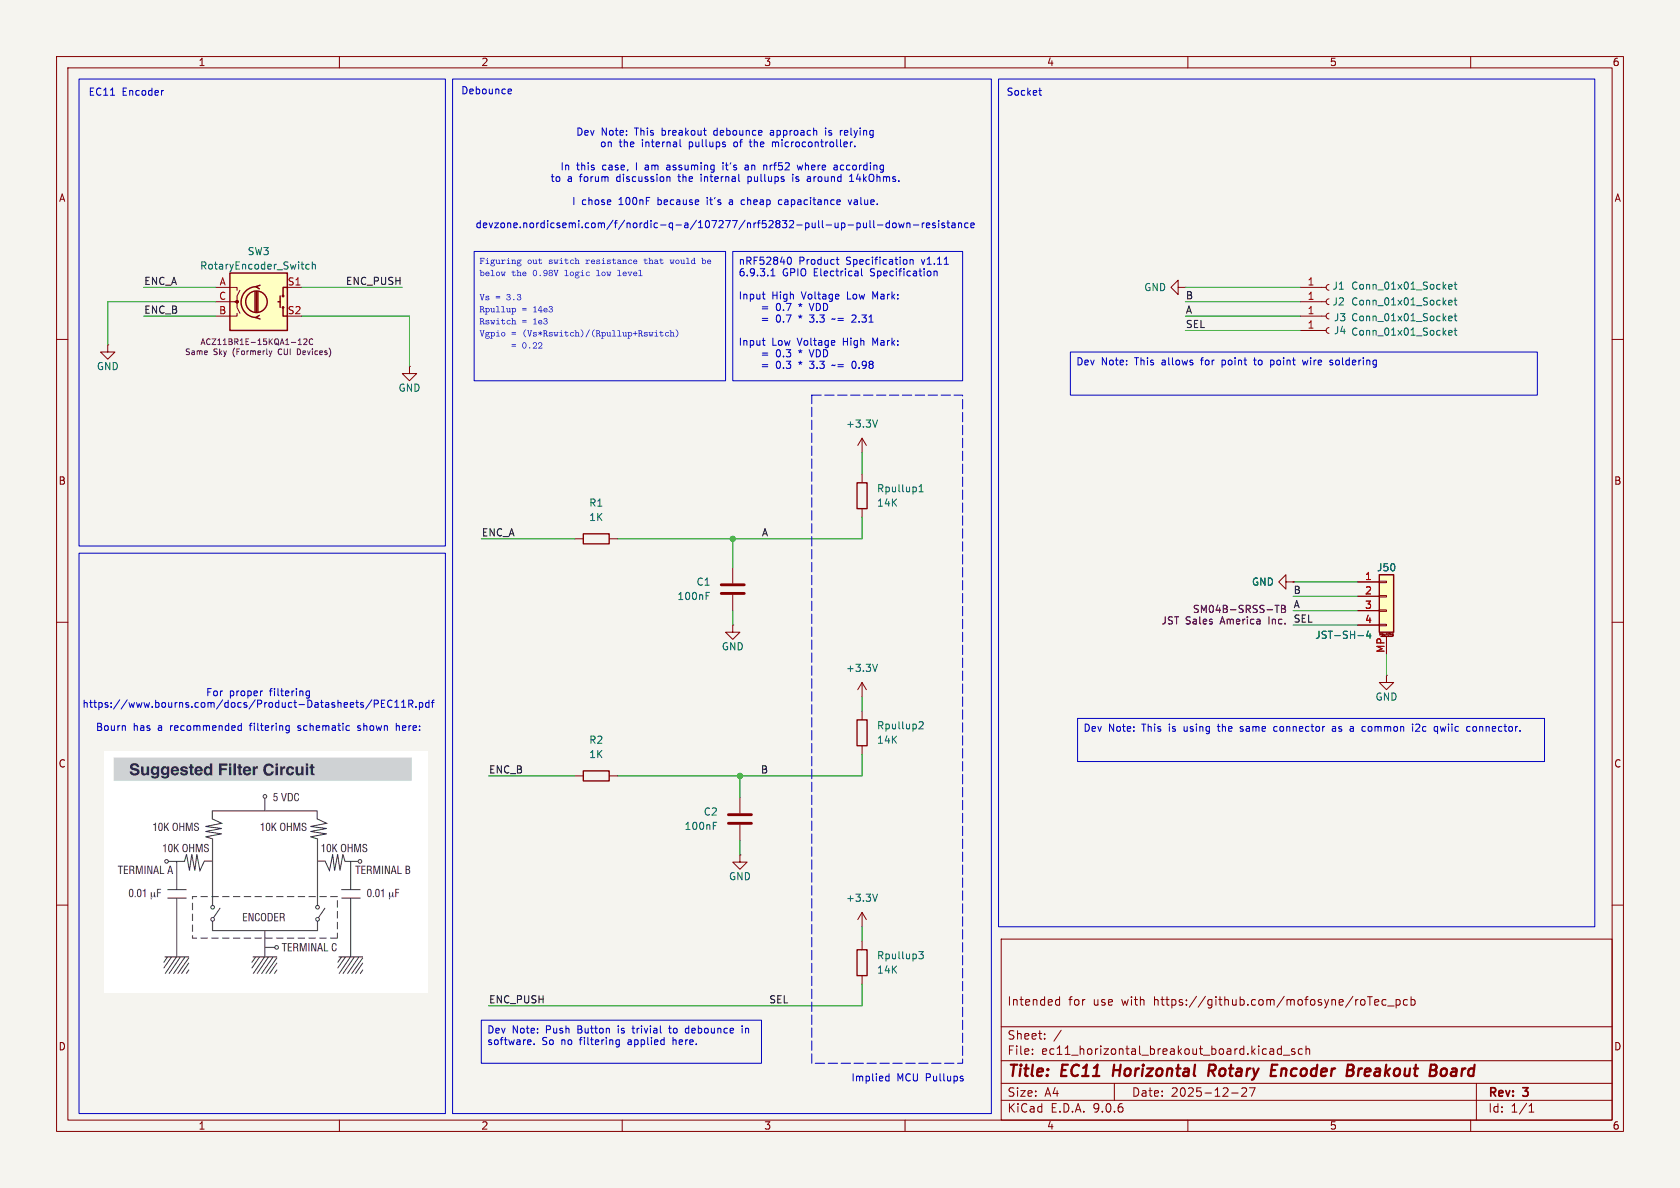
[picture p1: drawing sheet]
(kicad_sch
 (version 20250114)
 (generator "eeschema")
 (generator_version "9.0")
 (paper "A4")
 (title_block
  (title "${TITLE}")
  (date "2025-12-27")
  (rev "${REVISION}")
  (comment 1 "Intended for use with https://github.com/mofosyne/roTec_pcb"))
 (lib_symbols
  (symbol "Connector:Conn_01x01_Socket"
   (pin_names
    (offset 1.016) (hide yes)) (exclude_from_sim no) (in_bom yes) (on_board yes)
   (property "Reference" "J" (at 0 2.54 0) (effects (font (size 1.27 1.27))))
   (property "Value" "Conn_01x01_Socket" (at 0 -2.54 0) (effects (font (size 1.27 1.27))))
   (property "Footprint" "" (at 0 0 0) (effects (font (size 1.27 1.27)) (hide yes)))
   (property "Datasheet" "~" (at 0 0 0) (effects (font (size 1.27 1.27)) (hide yes)))
   (property "Description" "Generic connector, single row, 01x01, script generated" (at 0 0 0) (effects (font (size 1.27 1.27)) (hide yes)))
   (property "ki_locked" "" (at 0 0 0) (effects (font (size 1.27 1.27))))
   (symbol "Conn_01x01_Socket_1_1"
    (polyline (pts (xy -1.27 0) (xy -0.508 0)) (stroke (width 0.1524) (type default)) (fill (type none)))
    (arc (start 0 -0.508) (mid -0.5058 0) (end 0 0.508) (stroke (width 0.1524) (type default)) (fill (type none)))
    (pin passive line (at -5.08 0 0) (length 3.81) (name "Pin_1" (effects (font (size 1.27 1.27)))) (number "1" (effects (font (size 1.27 1.27))))))
   (embedded_fonts no))
  (symbol "Connector_Generic_MountingPin:Conn_01x04_MountingPin"
   (pin_names
    (offset 1.016) (hide yes)) (exclude_from_sim no) (in_bom yes) (on_board yes)
   (property "Reference" "J" (at 0 5.08 0) (effects (font (size 1.27 1.27))))
   (property "Value" "Conn_01x04_MountingPin" (at 1.27 -7.62 0) (effects (font (size 1.27 1.27)) (justify left)))
   (property "Footprint" "" (at 0 0 0) (effects (font (size 1.27 1.27)) (hide yes)))
   (property "Datasheet" "~" (at 0 0 0) (effects (font (size 1.27 1.27)) (hide yes)))
   (property "Description" "Generic connectable mounting pin connector, single row, 01x04, script generated (kicad-library-utils/schlib/autogen/connector/)" (at 0 0 0) (effects (font (size 1.27 1.27)) (hide yes)))
   (symbol "Conn_01x04_MountingPin_1_1"
    (rectangle (start -1.27 3.81) (end 1.27 -6.35) (stroke (width 0.254) (type default)) (fill (type background)))
    (rectangle (start -1.27 2.667) (end 0 2.413) (stroke (width 0.1524) (type default)) (fill (type none)))
    (rectangle (start -1.27 0.127) (end 0 -0.127) (stroke (width 0.1524) (type default)) (fill (type none)))
    (rectangle (start -1.27 -2.413) (end 0 -2.667) (stroke (width 0.1524) (type default)) (fill (type none)))
    (rectangle (start -1.27 -4.953) (end 0 -5.207) (stroke (width 0.1524) (type default)) (fill (type none)))
    (polyline (pts (xy -1.016 -7.112) (xy 1.016 -7.112)) (stroke (width 0.1524) (type default)) (fill (type none)))
    (text "Mounting" (at 0 -6.731 0) (effects (font (size 0.381 0.381))))
    (pin passive line (at -5.08 2.54 0) (length 3.81) (name "Pin_1" (effects (font (size 1.27 1.27)))) (number "1" (effects (font (size 1.27 1.27)))))
    (pin passive line (at -5.08 0 0) (length 3.81) (name "Pin_2" (effects (font (size 1.27 1.27)))) (number "2" (effects (font (size 1.27 1.27)))))
    (pin passive line (at -5.08 -2.54 0) (length 3.81) (name "Pin_3" (effects (font (size 1.27 1.27)))) (number "3" (effects (font (size 1.27 1.27)))))
    (pin passive line (at -5.08 -5.08 0) (length 3.81) (name "Pin_4" (effects (font (size 1.27 1.27)))) (number "4" (effects (font (size 1.27 1.27)))))
    (pin passive line (at 0 -10.16 90) (length 3.048) (name "MountPin" (effects (font (size 1.27 1.27)))) (number "MP" (effects (font (size 1.27 1.27))))))
   (embedded_fonts no))
  (symbol "Device:C"
   (pin_numbers (hide yes))
   (pin_names
    (offset 0.254)) (exclude_from_sim no) (in_bom yes) (on_board yes)
   (property "Reference" "C" (at 0.635 2.54 0) (effects (font (size 1.27 1.27)) (justify left)))
   (property "Value" "C" (at 0.635 -2.54 0) (effects (font (size 1.27 1.27)) (justify left)))
   (property "Footprint" "" (at 0.9652 -3.81 0) (effects (font (size 1.27 1.27)) (hide yes)))
   (property "Datasheet" "~" (at 0 0 0) (effects (font (size 1.27 1.27)) (hide yes)))
   (property "Description" "Unpolarized capacitor" (at 0 0 0) (effects (font (size 1.27 1.27)) (hide yes)))
   (symbol "C_0_1"
    (polyline (pts (xy -2.032 0.762) (xy 2.032 0.762)) (stroke (width 0.508) (type default)) (fill (type none)))
    (polyline (pts (xy -2.032 -0.762) (xy 2.032 -0.762)) (stroke (width 0.508) (type default)) (fill (type none))))
   (symbol "C_1_1"
    (pin passive line (at 0 3.81 270) (length 2.794) (name "~" (effects (font (size 1.27 1.27)))) (number "1" (effects (font (size 1.27 1.27)))))
    (pin passive line (at 0 -3.81 90) (length 2.794) (name "~" (effects (font (size 1.27 1.27)))) (number "2" (effects (font (size 1.27 1.27))))))
   (embedded_fonts no))
  (symbol "Device:RotaryEncoder_Switch"
   (pin_names
    (offset 0.254) (hide yes)) (exclude_from_sim no) (in_bom yes) (on_board yes)
   (property "Reference" "SW" (at 0 6.604 0) (effects (font (size 1.27 1.27))))
   (property "Value" "RotaryEncoder_Switch" (at 0 -6.604 0) (effects (font (size 1.27 1.27))))
   (property "Footprint" "" (at -3.81 4.064 0) (effects (font (size 1.27 1.27)) (hide yes)))
   (property "Datasheet" "~" (at 0 6.604 0) (effects (font (size 1.27 1.27)) (hide yes)))
   (property "Description" "Rotary encoder, dual channel, incremental quadrate outputs, with switch" (at 0 0 0) (effects (font (size 1.27 1.27)) (hide yes)))
   (symbol "RotaryEncoder_Switch_0_1"
    (rectangle (start -5.08 5.08) (end 5.08 -5.08) (stroke (width 0.254) (type default)) (fill (type background)))
    (polyline (pts (xy -5.08 2.54) (xy -3.81 2.54) (xy -3.81 2.032)) (stroke (width 0) (type default)) (fill (type none)))
    (polyline (pts (xy -5.08 0) (xy -3.81 0) (xy -3.81 -1.016) (xy -3.302 -2.032)) (stroke (width 0) (type default)) (fill (type none)))
    (polyline (pts (xy -5.08 -2.54) (xy -3.81 -2.54) (xy -3.81 -2.032)) (stroke (width 0) (type default)) (fill (type none)))
    (polyline (pts (xy -4.318 0) (xy -3.81 0) (xy -3.81 1.016) (xy -3.302 2.032)) (stroke (width 0) (type default)) (fill (type none)))
    (circle (center -3.81 0) (radius 0.254) (stroke (width 0) (type default)) (fill (type outline)))
    (polyline (pts (xy -0.635 -1.778) (xy -0.635 1.778)) (stroke (width 0.254) (type default)) (fill (type none)))
    (circle (center -0.381 0) (radius 1.905) (stroke (width 0.254) (type default)) (fill (type none)))
    (polyline (pts (xy -0.381 -1.778) (xy -0.381 1.778)) (stroke (width 0.254) (type default)) (fill (type none)))
    (arc (start -0.381 -2.794) (mid -3.0988 -0.0635) (end -0.381 2.667) (stroke (width 0.254) (type default)) (fill (type none)))
    (polyline (pts (xy -0.127 1.778) (xy -0.127 -1.778)) (stroke (width 0.254) (type default)) (fill (type none)))
    (polyline (pts (xy 0.254 2.921) (xy -0.508 2.667) (xy 0.127 2.286)) (stroke (width 0.254) (type default)) (fill (type none)))
    (polyline (pts (xy 0.254 -3.048) (xy -0.508 -2.794) (xy 0.127 -2.413)) (stroke (width 0.254) (type default)) (fill (type none)))
    (polyline (pts (xy 3.81 1.016) (xy 3.81 -1.016)) (stroke (width 0.254) (type default)) (fill (type none)))
    (polyline (pts (xy 3.81 0) (xy 3.429 0)) (stroke (width 0.254) (type default)) (fill (type none)))
    (circle (center 4.318 1.016) (radius 0.127) (stroke (width 0.254) (type default)) (fill (type none)))
    (circle (center 4.318 -1.016) (radius 0.127) (stroke (width 0.254) (type default)) (fill (type none)))
    (polyline (pts (xy 5.08 2.54) (xy 4.318 2.54) (xy 4.318 1.016)) (stroke (width 0.254) (type default)) (fill (type none)))
    (polyline (pts (xy 5.08 -2.54) (xy 4.318 -2.54) (xy 4.318 -1.016)) (stroke (width 0.254) (type default)) (fill (type none))))
   (symbol "RotaryEncoder_Switch_1_1"
    (pin passive line (at -7.62 2.54 0) (length 2.54) (name "A" (effects (font (size 1.27 1.27)))) (number "A" (effects (font (size 1.27 1.27)))))
    (pin passive line (at -7.62 0 0) (length 2.54) (name "C" (effects (font (size 1.27 1.27)))) (number "C" (effects (font (size 1.27 1.27)))))
    (pin passive line (at -7.62 -2.54 0) (length 2.54) (name "B" (effects (font (size 1.27 1.27)))) (number "B" (effects (font (size 1.27 1.27)))))
    (pin passive line (at 7.62 2.54 180) (length 2.54) (name "S1" (effects (font (size 1.27 1.27)))) (number "S1" (effects (font (size 1.27 1.27)))))
    (pin passive line (at 7.62 -2.54 180) (length 2.54) (name "S2" (effects (font (size 1.27 1.27)))) (number "S2" (effects (font (size 1.27 1.27))))))
   (embedded_fonts no))
  (symbol "PCM_4ms_Power-symbol:+3.3V"
   (power)
   (pin_names
    (offset 0)) (exclude_from_sim no) (in_bom yes) (on_board yes)
   (property "Reference" "#PWR" (at 0 -3.81 0) (effects (font (size 1.27 1.27)) (hide yes)))
   (property "Value" "+3.3V" (at 0 3.556 0) (effects (font (size 1.27 1.27))))
   (property "Footprint" "" (at 0 0 0) (effects (font (size 1.27 1.27)) (hide yes)))
   (property "Datasheet" "" (at 0 0 0) (effects (font (size 1.27 1.27)) (hide yes)))
   (property "Description" "" (at 0 0 0) (effects (font (size 1.27 1.27)) (hide yes)))
   (symbol "+3.3V_0_1"
    (polyline (pts (xy -0.762 1.27) (xy 0 2.54)) (stroke (width 0) (type default)) (fill (type none)))
    (polyline (pts (xy 0 2.54) (xy 0.762 1.27)) (stroke (width 0) (type default)) (fill (type none)))
    (polyline (pts (xy 0 0) (xy 0 2.54)) (stroke (width 0) (type default)) (fill (type none))))
   (symbol "+3.3V_1_1"
    (pin power_in line (at 0 0 90) (length 0) (hide yes) (name "+3V3" (effects (font (size 1.27 1.27)))) (number "1" (effects (font (size 1.27 1.27))))))
   (embedded_fonts no))
  (symbol "PCM_SL_Resistors:Resistor" (exclude_from_sim no) (in_bom yes) (on_board yes)
   (property "Reference" "R" (at 0 5.08 0) (effects (font (size 1.27 1.27))))
   (property "Value" "Resistor" (at 0 2.54 0) (effects (font (size 1.27 1.27))))
   (property "Footprint" "Resistor_THT:R_Axial_DIN0207_L6.3mm_D2.5mm_P10.16mm_Horizontal" (at 0.889 -4.318 0) (effects (font (size 1.27 1.27)) (hide yes)))
   (property "Datasheet" "" (at 0.508 0 0) (effects (font (size 1.27 1.27)) (hide yes)))
   (property "Description" "1/4W Resistor" (at 0 0 0) (effects (font (size 1.27 1.27)) (hide yes)))
   (symbol "Resistor_0_1"
    (rectangle (start -2.286 0.889) (end 2.286 -0.889) (stroke (width 0.24) (type default)) (fill (type none))))
   (symbol "Resistor_1_1"
    (pin passive line (at -3.81 0 0) (length 1.5) (name "" (effects (font (size 1.27 1.27)))) (number "1" (effects (font (size 0 0)))))
    (pin passive line (at 3.81 0 180) (length 1.5) (name "~" (effects (font (size 1.27 1.27)))) (number "2" (effects (font (size 0 0))))))
   (embedded_fonts no))
  (symbol "power:GND"
   (power)
   (pin_numbers (hide yes))
   (pin_names
    (offset 0) (hide yes)) (exclude_from_sim no) (in_bom yes) (on_board yes)
   (property "Reference" "#PWR" (at 0 -6.35 0) (effects (font (size 1.27 1.27)) (hide yes)))
   (property "Value" "GND" (at 0 -3.81 0) (effects (font (size 1.27 1.27))))
   (property "Footprint" "" (at 0 0 0) (effects (font (size 1.27 1.27)) (hide yes)))
   (property "Datasheet" "" (at 0 0 0) (effects (font (size 1.27 1.27)) (hide yes)))
   (property "Description" "Power symbol creates a global label with name \"GND\" , ground" (at 0 0 0) (effects (font (size 1.27 1.27)) (hide yes)))
   (symbol "GND_0_1"
    (polyline (pts (xy 0 0) (xy 0 -1.27) (xy 1.27 -1.27) (xy 0 -2.54) (xy -1.27 -1.27) (xy 0 -1.27)) (stroke (width 0) (type default)) (fill (type none))))
   (symbol "GND_1_1"
    (pin power_in line (at 0 0 270) (length 0) (name "~" (effects (font (size 1.27 1.27)))) (number "1" (effects (font (size 1.27 1.27))))))
   (embedded_fonts no)))
 (rectangle
  (start 143.51 69.85)
  (end 170.18 187.96)
  (stroke (width 0) (type dash))
  (fill (type none)))
 (rectangle
  (start 80.01 13.97)
  (end 175.26 196.85)
  (stroke (width 0) (type default))
  (fill (type none)))
 (rectangle
  (start 13.97 97.79)
  (end 78.74 196.85)
  (stroke (width 0) (type default))
  (fill (type none)))
 (rectangle
  (start 13.97 13.97)
  (end 78.74 96.52)
  (stroke (width 0) (type default))
  (fill (type none)))
 (rectangle
  (start 176.53 13.97)
  (end 281.94 163.83)
  (stroke (width 0) (type default))
  (fill (type none)))
 (text "Dev Note: This breakout debounce approach is relying\n on the internal pullups of the microcontroller.\n\nIn this case, I am assuming it's an nrf52 where according \nto a forum discussion the internal pullups is around 14kOhms.\n\nI chose 100nF because it's a cheap capacitance value.\n\ndevzone.nordicsemi.com/f/nordic-q-a/107277/nrf52832-pull-up-pull-down-resistance\n"
  (exclude_from_sim no)
  (at 128.27 31.75 0)
  (effects (font (size 1.27 1.27))))
 (text "Debounce"
  (exclude_from_sim no)
  (at 86.106 16.256 0)
  (effects (font (size 1.27 1.27))))
 (text "For proper filtering\nhttps://www.bourns.com/docs/Product-Datasheets/PEC11R.pdf\n\nBourn has a recommended filtering schematic shown here:"
  (exclude_from_sim no)
  (at 45.72 125.73 0)
  (effects (font (size 1.27 1.27))))
 (text "Socket"
  (exclude_from_sim no)
  (at 181.102 16.51 0)
  (effects (font (size 1.27 1.27))))
 (text "EC11 Encoder"
  (exclude_from_sim no)
  (at 22.352 16.51 0)
  (effects (font (size 1.27 1.27))))
 (text "Implied MCU Pullups"
  (exclude_from_sim no)
  (at 160.528 190.754 0)
  (effects (font (size 1.27 1.27))))
 (text_box "Dev Note: This allows for point to point wire soldering"
  (exclude_from_sim no)
  (at 189.23 62.23 0)
  (size 82.55 7.62)
  (margins 0.9525 0.9525 0.9525 0.9525)
  (stroke (width 0) (type solid))
  (fill (type none))
  (effects (font (size 1.27 1.27)) (justify left top)))
 (text_box "nRF52840 Product Specification v1.11\n6.9.3.1 GPIO Electrical Specification\n\nInput High Voltage Low Mark:\n    = 0.7 * VDD\n    = 0.7 * 3.3 ~= 2.31\n\nInput Low Voltage High Mark:\n    = 0.3 * VDD\n    = 0.3 * 3.3 ~= 0.98"
  (exclude_from_sim no)
  (at 129.54 44.45 0)
  (size 40.64 22.86)
  (margins 0.9525 0.9525 0.9525 0.9525)
  (stroke (width 0) (type solid))
  (fill (type none))
  (effects (font (size 1.27 1.27)) (justify left top)))
 (text_box "Dev Note: This is using the same connector as a common i2c qwiic connector."
  (exclude_from_sim no)
  (at 190.5 127 0)
  (size 82.55 7.62)
  (margins 0.9525 0.9525 0.9525 0.9525)
  (stroke (width 0) (type solid))
  (fill (type none))
  (effects (font (size 1.27 1.27)) (justify left top)))
 (text_box "Dev Note: Push Button is trivial to debounce in software. So no filtering applied here."
  (exclude_from_sim no)
  (at 85.09 180.34 0)
  (size 49.53 7.62)
  (margins 0.9525 0.9525 0.9525 0.9525)
  (stroke (width 0) (type solid))
  (fill (type none))
  (effects (font (size 1.27 1.27)) (justify left top)))
 (text_box "Figuring out switch resistance that would be below the 0.98V logic low level\n\nVs = 3.3\nRpullup = 14e3\nRswitch = 1e3\nVgpio = (Vs*Rswitch)/(Rpullup+Rswitch)\n      = 0.22"
  (exclude_from_sim no)
  (at 83.82 44.45 0)
  (size 44.45 22.86)
  (margins 0.9525 0.9525 0.9525 0.9525)
  (stroke (width 0) (type solid))
  (fill (type none))
  (effects (font
    (face "LM Mono 10") (size 1.27 1.27)) (justify left top)))
 (junction
  (at 129.54 95.25)
  (diameter 0)
  (color 0 0 0 0))
 (junction
  (at 130.81 137.16)
  (diameter 0)
  (color 0 0 0 0))
 (wire
  (pts (xy 19.05 53.34) (xy 19.05 60.96))
  (stroke (width 0) (type default)))
 (wire
  (pts (xy 228.6 105.41) (xy 240.03 105.41))
  (stroke (width 0) (type default)))
 (wire
  (pts (xy 152.4 91.44) (xy 152.4 95.25))
  (stroke (width 0) (type default)))
 (wire
  (pts (xy 53.34 50.8) (xy 71.12 50.8))
  (stroke (width 0) (type default)))
 (wire
  (pts (xy 129.54 95.25) (xy 152.4 95.25))
  (stroke (width 0) (type default)))
 (wire
  (pts (xy 209.55 50.8) (xy 229.87 50.8))
  (stroke (width 0) (type default)))
 (wire
  (pts (xy 109.22 137.16) (xy 130.81 137.16))
  (stroke (width 0) (type default)))
 (wire
  (pts (xy 130.81 151.13) (xy 130.81 148.59))
  (stroke (width 0) (type default)))
 (wire
  (pts (xy 129.54 110.49) (xy 129.54 107.95))
  (stroke (width 0) (type default)))
 (wire
  (pts (xy 228.6 102.87) (xy 240.03 102.87))
  (stroke (width 0) (type default)))
 (wire
  (pts (xy 152.4 173.99) (xy 152.4 177.8))
  (stroke (width 0) (type default)))
 (wire
  (pts (xy 152.4 133.35) (xy 152.4 137.16))
  (stroke (width 0) (type default)))
 (wire
  (pts (xy 25.4 50.8) (xy 38.1 50.8))
  (stroke (width 0) (type default)))
 (wire
  (pts (xy 72.39 55.88) (xy 72.39 64.77))
  (stroke (width 0) (type default)))
 (wire
  (pts (xy 86.36 177.8) (xy 152.4 177.8))
  (stroke (width 0) (type default)))
 (wire
  (pts (xy 245.11 119.38) (xy 245.11 115.57))
  (stroke (width 0) (type default)))
 (wire
  (pts (xy 25.4 55.88) (xy 38.1 55.88))
  (stroke (width 0) (type default)))
 (wire
  (pts (xy 109.22 95.25) (xy 129.54 95.25))
  (stroke (width 0) (type default)))
 (wire
  (pts (xy 130.81 137.16) (xy 130.81 140.97))
  (stroke (width 0) (type default)))
 (wire
  (pts (xy 209.55 58.42) (xy 229.87 58.42))
  (stroke (width 0) (type default)))
 (wire
  (pts (xy 209.55 53.34) (xy 229.87 53.34))
  (stroke (width 0) (type default)))
 (wire
  (pts (xy 152.4 83.82) (xy 152.4 80.01))
  (stroke (width 0) (type default)))
 (wire
  (pts (xy 85.09 95.25) (xy 101.6 95.25))
  (stroke (width 0) (type default)))
 (wire
  (pts (xy 209.55 55.88) (xy 229.87 55.88))
  (stroke (width 0) (type default)))
 (wire
  (pts (xy 152.4 125.73) (xy 152.4 123.19))
  (stroke (width 0) (type default)))
 (wire
  (pts (xy 152.4 166.37) (xy 152.4 163.83))
  (stroke (width 0) (type default)))
 (wire
  (pts (xy 228.6 107.95) (xy 240.03 107.95))
  (stroke (width 0) (type default)))
 (wire
  (pts (xy 228.6 110.49) (xy 240.03 110.49))
  (stroke (width 0) (type default)))
 (wire
  (pts (xy 86.36 137.16) (xy 101.6 137.16))
  (stroke (width 0) (type default)))
 (wire
  (pts (xy 129.54 95.25) (xy 129.54 100.33))
  (stroke (width 0) (type default)))
 (wire
  (pts (xy 53.34 55.88) (xy 72.39 55.88))
  (stroke (width 0) (type default)))
 (wire
  (pts (xy 38.1 53.34) (xy 19.05 53.34))
  (stroke (width 0) (type default)))
 (wire
  (pts (xy 130.81 137.16) (xy 152.4 137.16))
  (stroke (width 0) (type default)))
 (image
  (at 46.99 154.178)
  (scale 0.68626)
  (data))
 (label "A"
  (at 209.55 55.88 0)
  (effects (font (size 1.27 1.27)) (justify left bottom)))
 (label "ENC_B"
  (at 25.4 55.88 0)
  (effects (font (size 1.27 1.27)) (justify left bottom)))
 (label "ENC_A"
  (at 85.09 95.25 0)
  (effects (font (size 1.27 1.27)) (justify left bottom)))
 (label "B"
  (at 228.6 105.41 0)
  (effects (font (size 1.27 1.27)) (justify left bottom)))
 (label "ENC_B"
  (at 86.36 137.16 0)
  (effects (font (size 1.27 1.27)) (justify left bottom)))
 (label "ENC_PUSH"
  (at 71.12 50.8 180)
  (effects (font (size 1.27 1.27)) (justify right bottom)))
 (label "SEL"
  (at 209.55 58.42 0)
  (effects (font (size 1.27 1.27)) (justify left bottom)))
 (label "ENC_PUSH"
  (at 86.36 177.8 0)
  (effects (font (size 1.27 1.27)) (justify left bottom)))
 (label "A"
  (at 135.89 95.25 180)
  (effects (font (size 1.27 1.27)) (justify right bottom)))
 (label "A"
  (at 228.6 107.95 0)
  (effects (font (size 1.27 1.27)) (justify left bottom)))
 (label "B"
  (at 209.55 53.34 0)
  (effects (font (size 1.27 1.27)) (justify left bottom)))
 (label "ENC_A"
  (at 25.4 50.8 0)
  (effects (font (size 1.27 1.27)) (justify left bottom)))
 (label "SEL"
  (at 228.6 110.49 0)
  (effects (font (size 1.27 1.27)) (justify left bottom)))
 (label "SEL"
  (at 135.89 177.8 0)
  (effects (font (size 1.27 1.27)) (justify left bottom)))
 (label "B"
  (at 135.89 137.16 180)
  (effects (font (size 1.27 1.27)) (justify right bottom)))
 (symbol
  (lib_id "power:GND")
  (at 19.05 60.96 0)
  (unit 1)
  (exclude_from_sim no)
  (in_bom yes)
  (on_board yes)
  (dnp no)
  (property "Reference" "#PWR09" (at 19.05 67.31 0) (effects (font (size 1.27 1.27)) (hide yes)))
  (property "Value" "GND" (at 19.05 64.77 0) (effects (font (size 1.27 1.27))))
  (property "Footprint" "" (at 19.05 60.96 0) (effects (font (size 1.27 1.27)) (hide yes)))
  (property "Datasheet" "" (at 19.05 60.96 0) (effects (font (size 1.27 1.27)) (hide yes)))
  (property "Description" "Power symbol creates a global label with name \"GND\" , ground" (at 19.05 60.96 0) (effects (font (size 1.27 1.27)) (hide yes)))
  (pin "1"))
 (symbol
  (lib_id "Connector:Conn_01x01_Socket")
  (at 234.95 55.88 0)
  (unit 1)
  (exclude_from_sim no)
  (in_bom no)
  (on_board yes)
  (dnp no)
  (property "Reference" "J3" (at 235.712 56.1339 0) (effects (font (size 1.27 1.27)) (justify left)))
  (property "Value" "Conn_01x01_Socket" (at 238.76 56.134 0) (effects (font (size 1.27 1.27)) (justify left)))
  (property "Footprint" "Connector_Wire:SolderWirePad_1x01_SMD_1x2mm" (at 234.95 55.88 0) (effects (font (size 1.27 1.27)) (hide yes)))
  (property "Datasheet" "~" (at 234.95 55.88 0) (effects (font (size 1.27 1.27)) (hide yes)))
  (property "Description" "Generic connector, single row, 01x01, script generated" (at 234.95 55.88 0) (effects (font (size 1.27 1.27)) (hide yes)))
  (pin "1"))
 (symbol
  (lib_id "power:GND")
  (at 209.55 50.8 270)
  (unit 1)
  (exclude_from_sim no)
  (in_bom yes)
  (on_board yes)
  (dnp no)
  (property "Reference" "#PWR01" (at 203.2 50.8 0) (effects (font (size 1.27 1.27)) (hide yes)))
  (property "Value" "GND" (at 204.216 50.8 90) (effects (font (size 1.27 1.27))))
  (property "Footprint" "" (at 209.55 50.8 0) (effects (font (size 1.27 1.27)) (hide yes)))
  (property "Datasheet" "" (at 209.55 50.8 0) (effects (font (size 1.27 1.27)) (hide yes)))
  (property "Description" "Power symbol creates a global label with name \"GND\" , ground" (at 209.55 50.8 0) (effects (font (size 1.27 1.27)) (hide yes)))
  (pin "1"))
 (symbol
  (lib_id "PCM_SL_Resistors:Resistor")
  (at 152.4 170.18 90)
  (unit 1)
  (exclude_from_sim no)
  (in_bom no)
  (on_board no)
  (dnp no)
  (fields_autoplaced yes)
  (property "Reference" "Rpullup3" (at 154.94 168.9099 90) (effects (font (size 1.27 1.27)) (justify right)))
  (property "Value" "14K" (at 154.94 171.4499 90) (effects (font (size 1.27 1.27)) (justify right)))
  (property "Footprint" "Resistor_SMD:R_0805_2012Metric_Pad1.20x1.40mm_HandSolder" (at 156.718 169.291 0) (effects (font (size 1.27 1.27)) (hide yes)))
  (property "Datasheet" "" (at 152.4 169.672 0) (effects (font (size 1.27 1.27)) (hide yes)))
  (property "Description" "1/4W Resistor" (at 152.4 170.18 0) (effects (font (size 1.27 1.27)) (hide yes)))
  (pin "2")
  (pin "1"))
 (symbol
  (lib_id "Device:C")
  (at 130.81 144.78 0)
  (mirror y)
  (unit 1)
  (exclude_from_sim no)
  (in_bom yes)
  (on_board yes)
  (dnp no)
  (fields_autoplaced yes)
  (property "Reference" "C2" (at 127 143.5099 0) (effects (font (size 1.27 1.27)) (justify left)))
  (property "Value" "100nF" (at 127 146.0499 0) (effects (font (size 1.27 1.27)) (justify left)))
  (property "Footprint" "Capacitor_SMD:C_0805_2012Metric_Pad1.18x1.45mm_HandSolder" (at 129.8448 148.59 0) (effects (font (size 1.27 1.27)) (hide yes)))
  (property "Datasheet" "~" (at 130.81 144.78 0) (effects (font (size 1.27 1.27)) (hide yes)))
  (property "Description" "Unpolarized capacitor" (at 130.81 144.78 0) (effects (font (size 1.27 1.27)) (hide yes)))
  (property "Package" "0805" (at 130.81 144.78 0) (effects (font (size 1.27 1.27)) (hide yes)))
  (property "Shopping" "https://www.lcsc.com/search?q=100nF%25200805&s_z=n_100nF%25200805" (at 130.81 144.78 0) (effects (font (size 1.27 1.27)) (hide yes)))
  (pin "2")
  (pin "1"))
 (symbol
  (lib_id "Device:C")
  (at 129.54 104.14 0)
  (mirror y)
  (unit 1)
  (exclude_from_sim no)
  (in_bom yes)
  (on_board yes)
  (dnp no)
  (fields_autoplaced yes)
  (property "Reference" "C1" (at 125.73 102.8699 0) (effects (font (size 1.27 1.27)) (justify left)))
  (property "Value" "100nF" (at 125.73 105.4099 0) (effects (font (size 1.27 1.27)) (justify left)))
  (property "Footprint" "Capacitor_SMD:C_0805_2012Metric_Pad1.18x1.45mm_HandSolder" (at 128.5748 107.95 0) (effects (font (size 1.27 1.27)) (hide yes)))
  (property "Datasheet" "~" (at 129.54 104.14 0) (effects (font (size 1.27 1.27)) (hide yes)))
  (property "Description" "Unpolarized capacitor" (at 129.54 104.14 0) (effects (font (size 1.27 1.27)) (hide yes)))
  (property "Package" "0805" (at 129.54 104.14 0) (effects (font (size 1.27 1.27)) (hide yes)))
  (property "Shopping" "https://www.lcsc.com/search?q=100nF%25200805&s_z=n_100nF%25200805" (at 129.54 104.14 0) (effects (font (size 1.27 1.27)) (hide yes)))
  (pin "2")
  (pin "1"))
 (symbol
  (lib_id "PCM_4ms_Power-symbol:+3.3V")
  (at 152.4 80.01 0)
  (unit 1)
  (exclude_from_sim no)
  (in_bom yes)
  (on_board yes)
  (dnp no)
  (fields_autoplaced yes)
  (property "Reference" "#PWR07" (at 152.4 83.82 0) (effects (font (size 1.27 1.27)) (hide yes)))
  (property "Value" "+3.3V" (at 152.4 74.93 0) (effects (font (size 1.27 1.27))))
  (property "Footprint" "" (at 152.4 80.01 0) (effects (font (size 1.27 1.27)) (hide yes)))
  (property "Datasheet" "" (at 152.4 80.01 0) (effects (font (size 1.27 1.27)) (hide yes)))
  (property "Description" "" (at 152.4 80.01 0) (effects (font (size 1.27 1.27)) (hide yes)))
  (pin "1"))
 (symbol
  (lib_id "Connector_Generic_MountingPin:Conn_01x04_MountingPin")
  (at 245.11 105.41 0)
  (unit 1)
  (exclude_from_sim no)
  (in_bom yes)
  (on_board yes)
  (dnp no)
  (property "Reference" "J50" (at 243.332 100.33 0) (effects (font (size 1.27 1.27)) (justify left)))
  (property "Value" "JST-SH-4" (at 232.41 112.268 0) (effects (font (size 1.27 1.27)) (justify left)))
  (property "Footprint" "Connector_JST:JST_SH_SM04B-SRSS-TB_1x04-1MP_P1.00mm_Horizontal" (at 245.11 105.41 0) (effects (font (size 1.27 1.27)) (hide yes)))
  (property "Datasheet" "https://www.jst-mfg.com/product/pdf/eng/eSH.pdf" (at 245.11 105.41 0) (effects (font (size 1.27 1.27)) (hide yes)))
  (property "Description" "Generic connectable mounting pin connector, single row, 01x04, script generated (kicad-library-utils/schlib/autogen/connector/)" (at 245.11 105.41 0) (effects (font (size 1.27 1.27)) (hide yes)))
  (property "MPN" "SM04B-SRSS-TB" (at 219.202 107.696 0) (effects (font (size 1.27 1.27))))
  (property "Manufacturer" "JST Sales America Inc." (at 216.408 109.728 0) (effects (font (size 1.27 1.27))))
  (property "MPD" "4P 1x4P Tin 1mm 50V 4 1A 1 Surface Mount, Right Angle -25℃~+85℃ SMD,P=1mm,Surface Mount,Right Angle Headers, Male Pins RoHS" (at 245.11 105.41 0) (effects (font (size 1.27 1.27)) (hide yes)))
  (property "MPL" "https://www.lcsc.com/product-detail/C51940130.html?s_z=n_SM04B-SRSS-TB" (at 245.11 105.41 0) (effects (font (size 1.27 1.27)) (hide yes)))
  (property "Package" "SMD,P=1mm,Surface Mount,Right Angle" (at 245.11 105.41 0) (effects (font (size 1.27 1.27)) (hide yes)))
  (property "Shopping" "https://www.lcsc.com/search?q=SM04B-SRSS-TB&s_z=n_SM04B-SRSS-TB" (at 245.11 105.41 0) (effects (font (size 1.27 1.27)) (hide yes)))
  (pin "1")
  (pin "4")
  (pin "3")
  (pin "2")
  (pin "MP"))
 (symbol
  (lib_id "PCM_4ms_Power-symbol:+3.3V")
  (at 152.4 123.19 0)
  (unit 1)
  (exclude_from_sim no)
  (in_bom yes)
  (on_board yes)
  (dnp no)
  (fields_autoplaced yes)
  (property "Reference" "#PWR04" (at 152.4 127 0) (effects (font (size 1.27 1.27)) (hide yes)))
  (property "Value" "+3.3V" (at 152.4 118.11 0) (effects (font (size 1.27 1.27))))
  (property "Footprint" "" (at 152.4 123.19 0) (effects (font (size 1.27 1.27)) (hide yes)))
  (property "Datasheet" "" (at 152.4 123.19 0) (effects (font (size 1.27 1.27)) (hide yes)))
  (property "Description" "" (at 152.4 123.19 0) (effects (font (size 1.27 1.27)) (hide yes)))
  (pin "1"))
 (symbol
  (lib_id "Device:RotaryEncoder_Switch")
  (at 45.72 53.34 0)
  (unit 1)
  (exclude_from_sim no)
  (in_bom yes)
  (on_board yes)
  (dnp no)
  (property "Reference" "SW3" (at 45.72 44.45 0) (effects (font (size 1.27 1.27))))
  (property "Value" "RotaryEncoder_Switch" (at 45.72 46.99 0) (effects (font (size 1.27 1.27))))
  (property "Footprint" "EC11:RotaryEncoder_Bourns_Horizontal_PEC12R-2x17F-Sxxxx" (at 41.91 49.276 0) (effects (font (size 1.27 1.27)) (hide yes)))
  (property "Datasheet" "https://www.cuidevices.com/product/resource/acz11.pdf" (at 45.72 46.736 0) (effects (font (size 1.27 1.27)) (hide yes)))
  (property "Description" "Rotary encoder, dual channel, incremental quadrate outputs, with switch" (at 45.72 53.34 0) (effects (font (size 1.27 1.27)) (hide yes)))
  (property "MPD" "EC11 horizontal rotary encoder Plum blossom shaft With switch 15/20mm 5PIN 20bit pulse digital potentiometer With knob cap" (at 45.72 53.34 0) (effects (font (size 1.27 1.27)) (hide yes)))
  (property "MPL" "https://www.aliexpress.com/item/1005010398201852.html or https://www.digikey.com.au/en/products/detail/same-sky-formerly-cui-devices/ACZ11BR1E-15KQA1-12C/1923334" (at 45.72 53.34 0) (effects (font (size 1.27 1.27)) (hide yes)))
  (property "Shopping" "https://www.aliexpress.com/w/wholesale-rotary-encoder-EC11-horizontal.html or https://www.digikey.com.au/short/7v5m7j9j" (at 45.72 53.34 0) (effects (font (size 1.27 1.27)) (hide yes)))
  (property "MPN" "ACZ11BR1E-15KQA1-12C" (at 45.466 60.452 0) (effects (font (size 1.016 1.016))))
  (property "Manufacturer" "Same Sky (Formerly CUI Devices)" (at 45.72 62.23 0) (effects (font (size 1.016 1.016))))
  (property "Package" "EC11" (at 45.72 53.34 0) (effects (font (size 1.27 1.27)) (hide yes)))
  (pin "S2")
  (pin "S1")
  (pin "A")
  (pin "B")
  (pin "C"))
 (symbol
  (lib_id "Connector:Conn_01x01_Socket")
  (at 234.95 58.42 0)
  (unit 1)
  (exclude_from_sim no)
  (in_bom no)
  (on_board yes)
  (dnp no)
  (property "Reference" "J4" (at 235.712 58.4199 0) (effects (font (size 1.27 1.27)) (justify left)))
  (property "Value" "Conn_01x01_Socket" (at 238.76 58.674 0) (effects (font (size 1.27 1.27)) (justify left)))
  (property "Footprint" "Connector_Wire:SolderWirePad_1x01_SMD_1x2mm" (at 234.95 58.42 0) (effects (font (size 1.27 1.27)) (hide yes)))
  (property "Datasheet" "~" (at 234.95 58.42 0) (effects (font (size 1.27 1.27)) (hide yes)))
  (property "Description" "Generic connector, single row, 01x01, script generated" (at 234.95 58.42 0) (effects (font (size 1.27 1.27)) (hide yes)))
  (pin "1"))
 (symbol
  (lib_id "power:GND")
  (at 130.81 151.13 0)
  (unit 1)
  (exclude_from_sim no)
  (in_bom yes)
  (on_board yes)
  (dnp no)
  (property "Reference" "#PWR03" (at 130.81 157.48 0) (effects (font (size 1.27 1.27)) (hide yes)))
  (property "Value" "GND" (at 130.81 154.94 0) (effects (font (size 1.27 1.27))))
  (property "Footprint" "" (at 130.81 151.13 0) (effects (font (size 1.27 1.27)) (hide yes)))
  (property "Datasheet" "" (at 130.81 151.13 0) (effects (font (size 1.27 1.27)) (hide yes)))
  (property "Description" "Power symbol creates a global label with name \"GND\" , ground" (at 130.81 151.13 0) (effects (font (size 1.27 1.27)) (hide yes)))
  (pin "1"))
 (symbol
  (lib_id "power:GND")
  (at 129.54 110.49 0)
  (unit 1)
  (exclude_from_sim no)
  (in_bom yes)
  (on_board yes)
  (dnp no)
  (property "Reference" "#PWR02" (at 129.54 116.84 0) (effects (font (size 1.27 1.27)) (hide yes)))
  (property "Value" "GND" (at 129.54 114.3 0) (effects (font (size 1.27 1.27))))
  (property "Footprint" "" (at 129.54 110.49 0) (effects (font (size 1.27 1.27)) (hide yes)))
  (property "Datasheet" "" (at 129.54 110.49 0) (effects (font (size 1.27 1.27)) (hide yes)))
  (property "Description" "Power symbol creates a global label with name \"GND\" , ground" (at 129.54 110.49 0) (effects (font (size 1.27 1.27)) (hide yes)))
  (pin "1"))
 (symbol
  (lib_id "Connector:Conn_01x01_Socket")
  (at 234.95 50.8 0)
  (unit 1)
  (exclude_from_sim no)
  (in_bom no)
  (on_board yes)
  (dnp no)
  (property "Reference" "J1" (at 235.458 50.5459 0) (effects (font (size 1.27 1.27)) (justify left)))
  (property "Value" "Conn_01x01_Socket" (at 238.76 50.546 0) (effects (font (size 1.27 1.27)) (justify left)))
  (property "Footprint" "Connector_Wire:SolderWirePad_1x01_SMD_1x2mm" (at 234.95 50.8 0) (effects (font (size 1.27 1.27)) (hide yes)))
  (property "Datasheet" "~" (at 234.95 50.8 0) (effects (font (size 1.27 1.27)) (hide yes)))
  (property "Description" "Generic connector, single row, 01x01, script generated" (at 234.95 50.8 0) (effects (font (size 1.27 1.27)) (hide yes)))
  (pin "1"))
 (symbol
  (lib_id "PCM_SL_Resistors:Resistor")
  (at 152.4 87.63 90)
  (unit 1)
  (exclude_from_sim no)
  (in_bom no)
  (on_board no)
  (dnp no)
  (fields_autoplaced yes)
  (property "Reference" "Rpullup1" (at 154.94 86.3599 90) (effects (font (size 1.27 1.27)) (justify right)))
  (property "Value" "14K" (at 154.94 88.8999 90) (effects (font (size 1.27 1.27)) (justify right)))
  (property "Footprint" "Resistor_SMD:R_0805_2012Metric_Pad1.20x1.40mm_HandSolder" (at 156.718 86.741 0) (effects (font (size 1.27 1.27)) (hide yes)))
  (property "Datasheet" "" (at 152.4 87.122 0) (effects (font (size 1.27 1.27)) (hide yes)))
  (property "Description" "1/4W Resistor" (at 152.4 87.63 0) (effects (font (size 1.27 1.27)) (hide yes)))
  (pin "2")
  (pin "1"))
 (symbol
  (lib_id "power:GND")
  (at 72.39 64.77 0)
  (unit 1)
  (exclude_from_sim no)
  (in_bom yes)
  (on_board yes)
  (dnp no)
  (property "Reference" "#PWR047" (at 72.39 71.12 0) (effects (font (size 1.27 1.27)) (hide yes)))
  (property "Value" "GND" (at 72.39 68.58 0) (effects (font (size 1.27 1.27))))
  (property "Footprint" "" (at 72.39 64.77 0) (effects (font (size 1.27 1.27)) (hide yes)))
  (property "Datasheet" "" (at 72.39 64.77 0) (effects (font (size 1.27 1.27)) (hide yes)))
  (property "Description" "Power symbol creates a global label with name \"GND\" , ground" (at 72.39 64.77 0) (effects (font (size 1.27 1.27)) (hide yes)))
  (pin "1"))
 (symbol
  (lib_id "power:GND")
  (at 228.6 102.87 270)
  (unit 1)
  (exclude_from_sim no)
  (in_bom yes)
  (on_board yes)
  (dnp no)
  (property "Reference" "#PWR046" (at 222.25 102.87 0) (effects (font (size 1.27 1.27)) (hide yes)))
  (property "Value" "GND" (at 223.266 102.87 90) (effects (font (size 1.27 1.27))))
  (property "Footprint" "" (at 228.6 102.87 0) (effects (font (size 1.27 1.27)) (hide yes)))
  (property "Datasheet" "" (at 228.6 102.87 0) (effects (font (size 1.27 1.27)) (hide yes)))
  (property "Description" "Power symbol creates a global label with name \"GND\" , ground" (at 228.6 102.87 0) (effects (font (size 1.27 1.27)) (hide yes)))
  (pin "1"))
 (symbol
  (lib_id "PCM_SL_Resistors:Resistor")
  (at 105.41 137.16 0)
  (unit 1)
  (exclude_from_sim no)
  (in_bom yes)
  (on_board yes)
  (dnp no)
  (fields_autoplaced yes)
  (property "Reference" "R2" (at 105.41 130.81 0) (effects (font (size 1.27 1.27))))
  (property "Value" "1K" (at 105.41 133.35 0) (effects (font (size 1.27 1.27))))
  (property "Footprint" "EC11:R_0805_2012Metric_Pad1.20x1.40mm_HandSolder_And_Jumper" (at 106.299 141.478 0) (effects (font (size 1.27 1.27)) (hide yes)))
  (property "Datasheet" "" (at 105.918 137.16 0) (effects (font (size 1.27 1.27)) (hide yes)))
  (property "Description" "1/4W Resistor" (at 105.41 137.16 0) (effects (font (size 1.27 1.27)) (hide yes)))
  (pin "2")
  (pin "1"))
 (symbol
  (lib_id "PCM_4ms_Power-symbol:+3.3V")
  (at 152.4 163.83 0)
  (unit 1)
  (exclude_from_sim no)
  (in_bom yes)
  (on_board yes)
  (dnp no)
  (fields_autoplaced yes)
  (property "Reference" "#PWR05" (at 152.4 167.64 0) (effects (font (size 1.27 1.27)) (hide yes)))
  (property "Value" "+3.3V" (at 152.4 158.75 0) (effects (font (size 1.27 1.27))))
  (property "Footprint" "" (at 152.4 163.83 0) (effects (font (size 1.27 1.27)) (hide yes)))
  (property "Datasheet" "" (at 152.4 163.83 0) (effects (font (size 1.27 1.27)) (hide yes)))
  (property "Description" "" (at 152.4 163.83 0) (effects (font (size 1.27 1.27)) (hide yes)))
  (pin "1"))
 (symbol
  (lib_id "PCM_SL_Resistors:Resistor")
  (at 105.41 95.25 0)
  (unit 1)
  (exclude_from_sim no)
  (in_bom yes)
  (on_board yes)
  (dnp no)
  (fields_autoplaced yes)
  (property "Reference" "R1" (at 105.41 88.9 0) (effects (font (size 1.27 1.27))))
  (property "Value" "1K" (at 105.41 91.44 0) (effects (font (size 1.27 1.27))))
  (property "Footprint" "EC11:R_0805_2012Metric_Pad1.20x1.40mm_HandSolder_And_Jumper" (at 106.299 99.568 0) (effects (font (size 1.27 1.27)) (hide yes)))
  (property "Datasheet" "" (at 105.918 95.25 0) (effects (font (size 1.27 1.27)) (hide yes)))
  (property "Description" "1/4W Resistor" (at 105.41 95.25 0) (effects (font (size 1.27 1.27)) (hide yes)))
  (pin "2")
  (pin "1"))
 (symbol
  (lib_id "PCM_SL_Resistors:Resistor")
  (at 152.4 129.54 90)
  (unit 1)
  (exclude_from_sim no)
  (in_bom no)
  (on_board no)
  (dnp no)
  (fields_autoplaced yes)
  (property "Reference" "Rpullup2" (at 154.94 128.2699 90) (effects (font (size 1.27 1.27)) (justify right)))
  (property "Value" "14K" (at 154.94 130.8099 90) (effects (font (size 1.27 1.27)) (justify right)))
  (property "Footprint" "Resistor_SMD:R_0805_2012Metric_Pad1.20x1.40mm_HandSolder" (at 156.718 128.651 0) (effects (font (size 1.27 1.27)) (hide yes)))
  (property "Datasheet" "" (at 152.4 129.032 0) (effects (font (size 1.27 1.27)) (hide yes)))
  (property "Description" "1/4W Resistor" (at 152.4 129.54 0) (effects (font (size 1.27 1.27)) (hide yes)))
  (pin "2")
  (pin "1"))
 (symbol
  (lib_id "power:GND")
  (at 245.11 119.38 0)
  (unit 1)
  (exclude_from_sim no)
  (in_bom yes)
  (on_board yes)
  (dnp no)
  (property "Reference" "#PWR06" (at 245.11 125.73 0) (effects (font (size 1.27 1.27)) (hide yes)))
  (property "Value" "GND" (at 245.11 123.19 0) (effects (font (size 1.27 1.27))))
  (property "Footprint" "" (at 245.11 119.38 0) (effects (font (size 1.27 1.27)) (hide yes)))
  (property "Datasheet" "" (at 245.11 119.38 0) (effects (font (size 1.27 1.27)) (hide yes)))
  (property "Description" "Power symbol creates a global label with name \"GND\" , ground" (at 245.11 119.38 0) (effects (font (size 1.27 1.27)) (hide yes)))
  (pin "1"))
 (symbol
  (lib_id "Connector:Conn_01x01_Socket")
  (at 234.95 53.34 0)
  (unit 1)
  (exclude_from_sim no)
  (in_bom no)
  (on_board yes)
  (dnp no)
  (property "Reference" "J2" (at 235.458 53.3399 0) (effects (font (size 1.27 1.27)) (justify left)))
  (property "Value" "Conn_01x01_Socket" (at 238.76 53.34 0) (effects (font (size 1.27 1.27)) (justify left)))
  (property "Footprint" "Connector_Wire:SolderWirePad_1x01_SMD_1x2mm" (at 234.95 53.34 0) (effects (font (size 1.27 1.27)) (hide yes)))
  (property "Datasheet" "~" (at 234.95 53.34 0) (effects (font (size 1.27 1.27)) (hide yes)))
  (property "Description" "Generic connector, single row, 01x01, script generated" (at 234.95 53.34 0) (effects (font (size 1.27 1.27)) (hide yes)))
  (pin "1"))
 (sheet_instances
  (path ""
   (page "1")))
 (embedded_fonts no))
